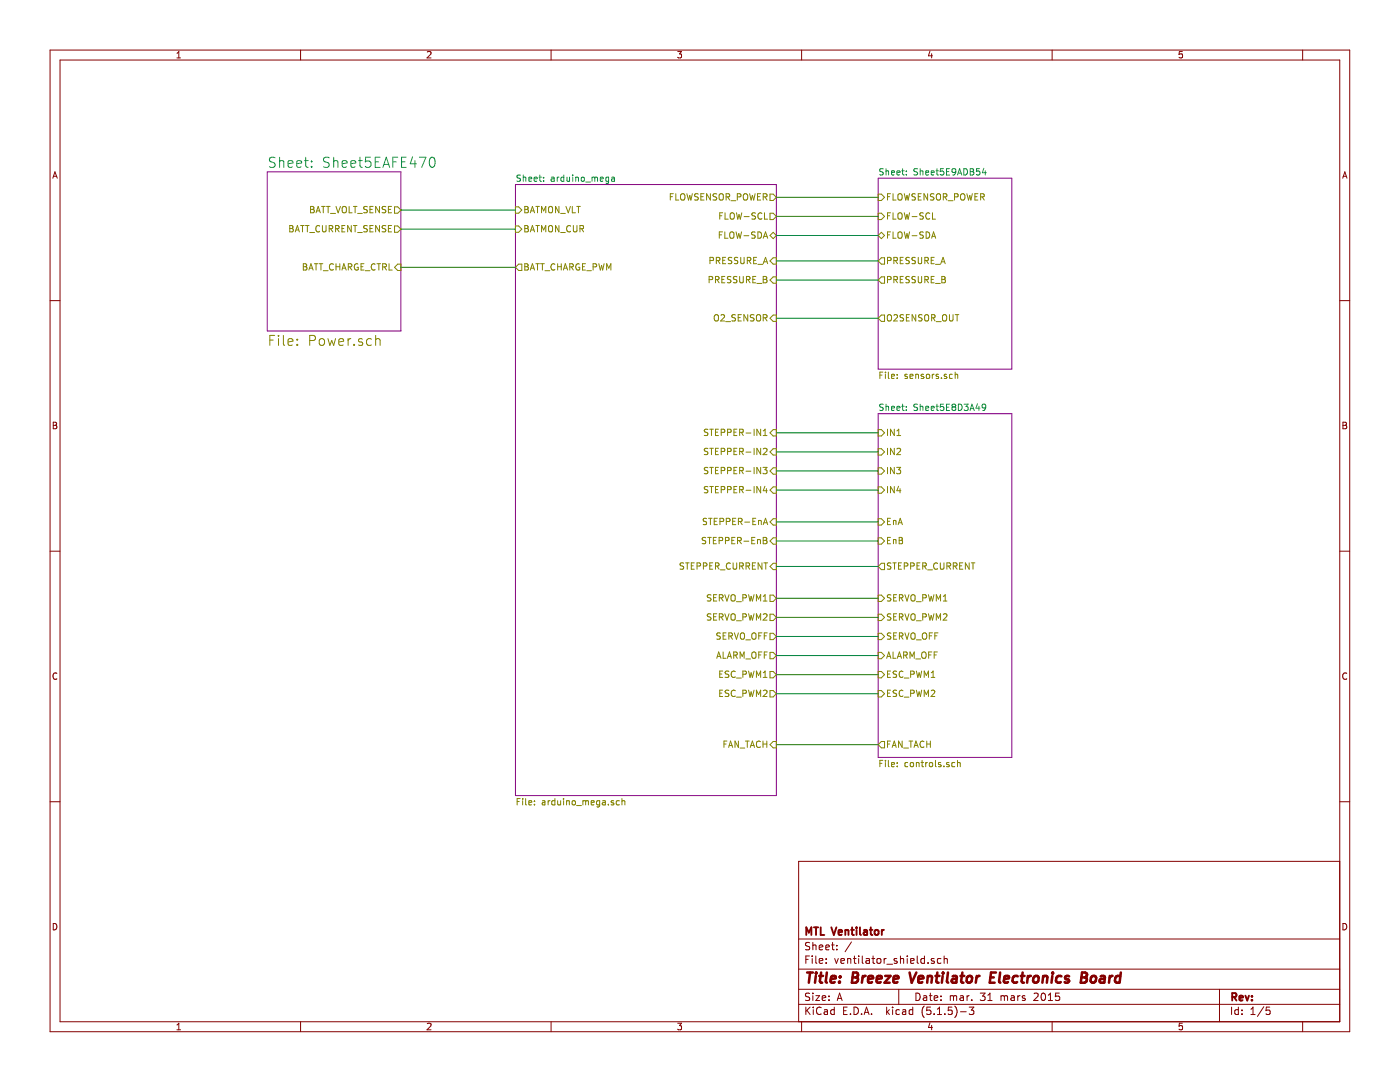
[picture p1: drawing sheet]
EESchema Schematic File Version 4
EELAYER 30 0
EELAYER END
$Descr A 11000 8500
encoding utf-8
Sheet 1 5
Title "Breeze Ventilator Electronics Board"
Date "mar. 31 mars 2015"
Rev ""
Comp "MTL Ventilator"
Comment1 ""
Comment2 ""
Comment3 ""
Comment4 ""
$EndDescr
$Sheet
S 4050 1450 2050 4800
U 5E66F946
F0 "arduino_mega" 50
F1 "arduino_mega.sch" 50
F2 "FLOW-SCL" O R 6100 1700 50 
F3 "FLOW-SDA" B R 6100 1850 50 
F4 "BATMON_VLT" I L 4050 1650 50 
F5 "BATMON_CUR" I L 4050 1800 50 
F6 "O2_SENSOR" I R 6100 2500 50 
F7 "STEPPER-IN1" I R 6100 3400 50 
F8 "STEPPER-IN2" I R 6100 3550 50 
F9 "STEPPER-IN3" I R 6100 3700 50 
F10 "STEPPER-IN4" I R 6100 3850 50 
F11 "STEPPER-EnA" I R 6100 4100 50 
F12 "STEPPER-EnB" I R 6100 4250 50 
F13 "PRESSURE_A" I R 6100 2050 50 
F14 "PRESSURE_B" I R 6100 2200 50 
F15 "BATT_CHARGE_PWM" O L 4050 2100 50 
F16 "SERVO_PWM1" O R 6100 4700 50 
F17 "SERVO_PWM2" O R 6100 4850 50 
F18 "ESC_PWM1" O R 6100 5300 50 
F19 "ESC_PWM2" O R 6100 5450 50 
F20 "SERVO_OFF" O R 6100 5000 50 
F21 "FAN_TACH" I R 6100 5850 50 
F22 "FLOWSENSOR_POWER" O R 6100 1550 50 
F23 "STEPPER_CURRENT" I R 6100 4450 50 
F24 "ALARM_OFF" O R 6100 5150 50 
$EndSheet
$Sheet
S 6900 3250 1050 2700
U 5E8D3A4A
F0 "Sheet5E8D3A49" 50
F1 "controls.sch" 50
F2 "IN1" I L 6900 3400 50 
F3 "IN2" I L 6900 3550 50 
F4 "IN3" I L 6900 3700 50 
F5 "IN4" I L 6900 3850 50 
F6 "EnA" I L 6900 4100 50 
F7 "EnB" I L 6900 4250 50 
F8 "SERVO_PWM1" I L 6900 4700 50 
F9 "SERVO_PWM2" I L 6900 4850 50 
F10 "FAN_TACH" O L 6900 5850 50 
F11 "ESC_PWM1" I L 6900 5300 50 
F12 "ESC_PWM2" I L 6900 5450 50 
F13 "SERVO_OFF" I L 6900 5000 50 
F14 "STEPPER_CURRENT" O L 6900 4450 50 
F15 "ALARM_OFF" I L 6900 5150 50 
$EndSheet
$Sheet
S 6900 1400 1050 1500
U 5E9ADB55
F0 "Sheet5E9ADB54" 50
F1 "sensors.sch" 50
F2 "FLOW-SDA" B L 6900 1850 50 
F3 "FLOW-SCL" I L 6900 1700 50 
F4 "O2SENSOR_OUT" O L 6900 2500 50 
F5 "PRESSURE_A" O L 6900 2050 50 
F6 "PRESSURE_B" O L 6900 2200 50 
F7 "FLOWSENSOR_POWER" I L 6900 1550 50 
$EndSheet
Wire Wire Line
	6100 1700 6900 1700
Wire Wire Line
	6100 1850 6900 1850
Wire Wire Line
	6900 2500 6100 2500
Wire Wire Line
	6100 3400 6900 3400
Wire Wire Line
	6100 3550 6900 3550
Wire Wire Line
	6100 3700 6900 3700
Wire Wire Line
	6100 3850 6900 3850
Wire Wire Line
	6100 4100 6900 4100
Wire Wire Line
	6100 4250 6900 4250
$Sheet
S 2100 1350 1050 1250
U 5EAFE471
F0 "Sheet5EAFE470" 79
F1 "Power.sch" 79
F2 "BATT_CHARGE_CTRL" I R 3150 2100 50 
F3 "BATT_VOLT_SENSE" O R 3150 1650 50 
F4 "BATT_CURRENT_SENSE" O R 3150 1800 50 
$EndSheet
Wire Wire Line
	6100 2050 6900 2050
Wire Wire Line
	6100 2200 6900 2200
Wire Wire Line
	3150 1650 4050 1650
Wire Wire Line
	3150 1800 4050 1800
Wire Wire Line
	3150 2100 4050 2100
Wire Wire Line
	6100 4700 6900 4700
Wire Wire Line
	6100 4850 6900 4850
Wire Wire Line
	6100 5000 6900 5000
Wire Wire Line
	6100 5300 6900 5300
Wire Wire Line
	6100 5450 6900 5450
Wire Wire Line
	6100 5850 6900 5850
Wire Wire Line
	6100 1550 6900 1550
Wire Wire Line
	6100 5150 6900 5150
Wire Wire Line
	6100 4450 6900 4450
$EndSCHEMATC
